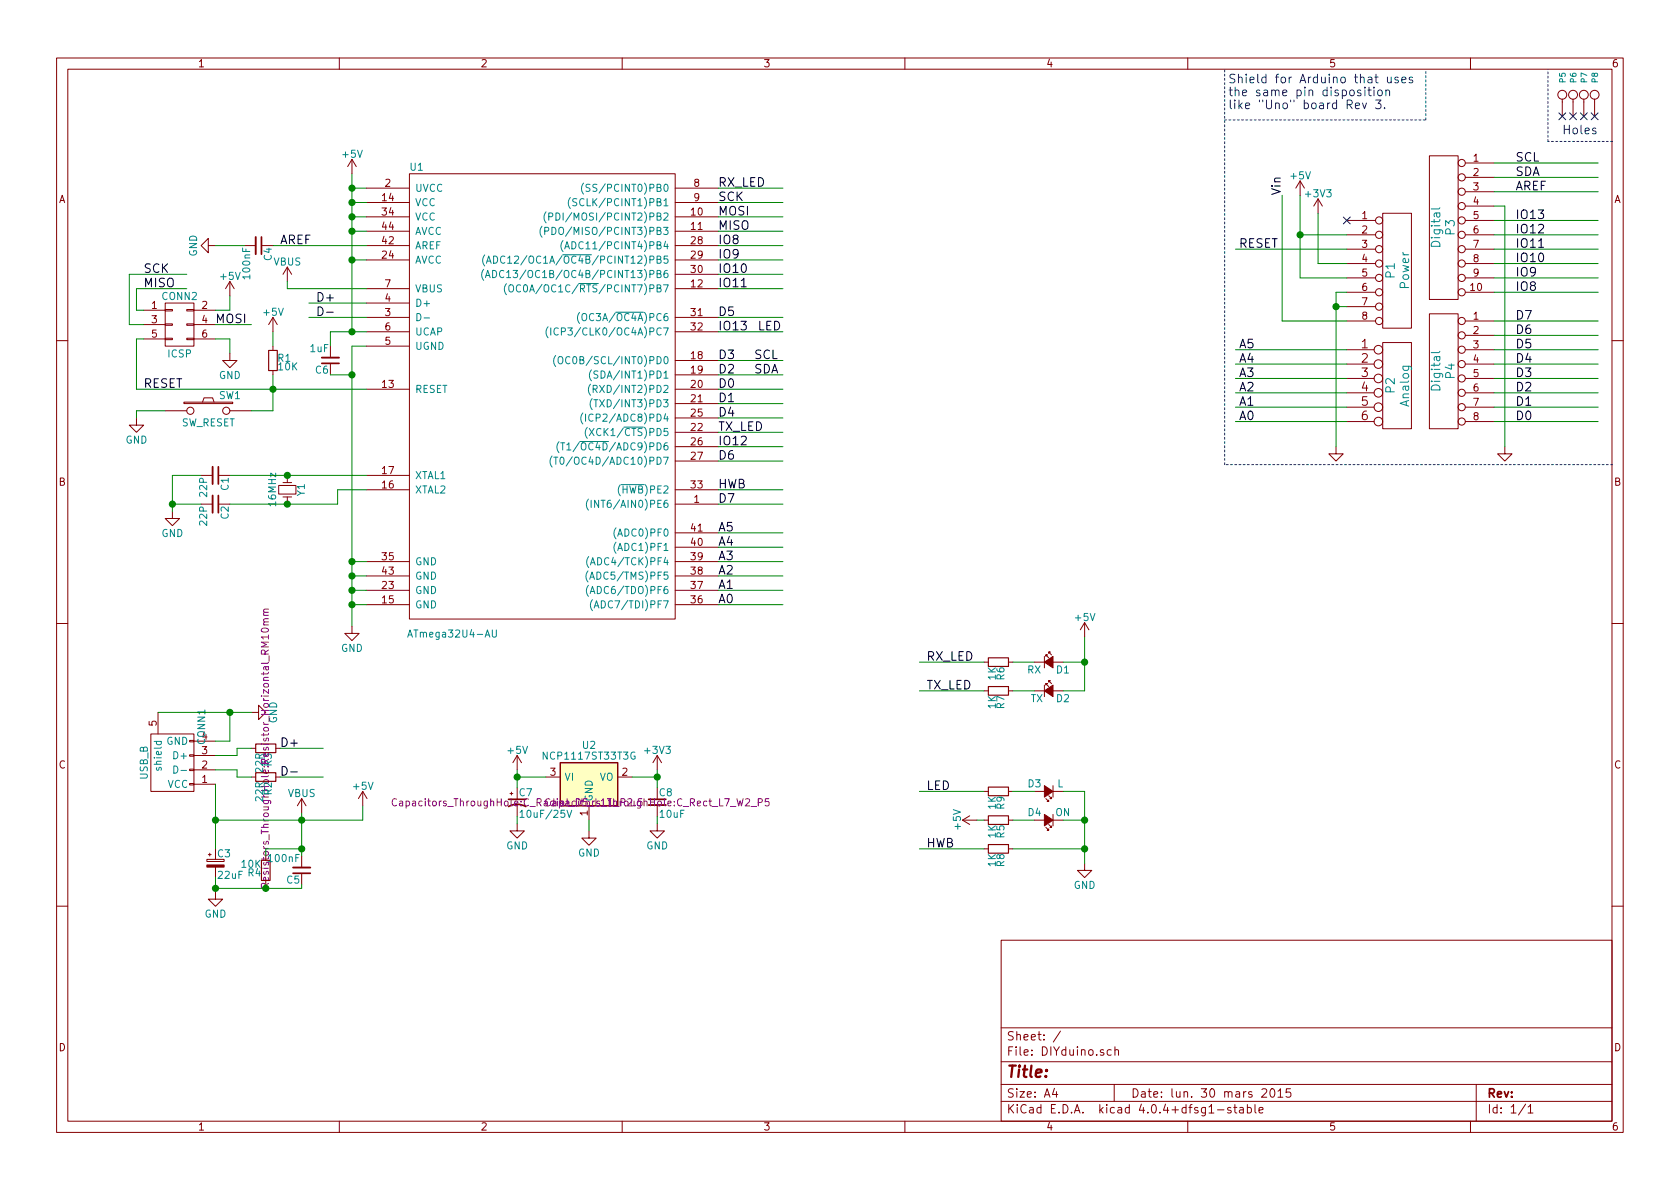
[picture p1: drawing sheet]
EESchema Schematic File Version 2
LIBS:DIYduino-rescue
LIBS:power
LIBS:device
LIBS:transistors
LIBS:conn
LIBS:linear
LIBS:regul
LIBS:74xx
LIBS:cmos4000
LIBS:adc-dac
LIBS:memory
LIBS:xilinx
LIBS:microcontrollers
LIBS:dsp
LIBS:microchip
LIBS:analog_switches
LIBS:motorola
LIBS:texas
LIBS:intel
LIBS:audio
LIBS:interface
LIBS:digital-audio
LIBS:philips
LIBS:display
LIBS:cypress
LIBS:siliconi
LIBS:opto
LIBS:atmel
LIBS:contrib
LIBS:valves
LIBS:DIYduino-cache
EELAYER 25 0
EELAYER END
$Descr A4 11693 8268
encoding utf-8
Sheet 1 1
Title ""
Date "lun. 30 mars 2015"
Rev ""
Comp ""
Comment1 ""
Comment2 ""
Comment3 ""
Comment4 ""
$EndDescr
$Comp
L CONN_8 P1
U 1 1
P 9725 1875
F 0 "P1" V 9675 1875 60  0000 C CNN
F 1 "Power" V 9775 1875 60  0000 C CNN
F 2 "Socket_Arduino_Uno:Socket_Strip_Arduino_1x08" H 9725 1875 60  0001 C CNN
F 3 "" H 9725 1875 60  0000 C CNN
	1    9725 1875
	1    0    0    -1  
$EndComp
$Comp
L CONN_6 P2
U 1 1
P 9725 2675
F 0 "P2" V 9675 2675 60  0000 C CNN
F 1 "Analog" V 9775 2675 60  0000 C CNN
F 2 "Socket_Arduino_Uno:Socket_Strip_Arduino_1x06" H 9725 2675 60  0001 C CNN
F 3 "" H 9725 2675 60  0000 C CNN
	1    9725 2675
	1    0    0    -1  
$EndComp
$Comp
L CONN_8 P4
U 1 1
P 10050 2575
F 0 "P4" V 10000 2575 60  0000 C CNN
F 1 "Digital" V 10100 2575 60  0000 C CNN
F 2 "Socket_Arduino_Uno:Socket_Strip_Arduino_1x08" H 10050 2575 60  0001 C CNN
F 3 "" H 10050 2575 60  0000 C CNN
	1    10050 2575
	-1   0    0    -1  
$EndComp
$Comp
L CONN_10 P3
U 1 1
P 10050 1575
F 0 "P3" V 10000 1575 60  0000 C CNN
F 1 "Digital" V 10100 1575 60  0000 C CNN
F 2 "Socket_Arduino_Uno:Socket_Strip_Arduino_1x10" H 10050 1575 60  0001 C CNN
F 3 "" H 10050 1575 60  0000 C CNN
	1    10050 1575
	-1   0    0    -1  
$EndComp
Text Label 8625 1725 0    60   ~ 0
RESET
Text Label 8925 1350 1    60   ~ 0
Vin
Text Label 8625 2425 0    60   ~ 0
A5
Text Label 8625 2525 0    60   ~ 0
A4
Text Label 8625 2625 0    60   ~ 0
A3
Text Label 8625 2725 0    60   ~ 0
A2
Text Label 8625 2825 0    60   ~ 0
A1
Text Label 8625 2925 0    60   ~ 0
A0
Text Label 10550 1325 0    60   ~ 0
AREF
$Comp
L GND #PWR01
U 1 1
P 10475 3100
F 0 "#PWR01" H 10475 3100 30  0001 C CNN
F 1 "GND" H 10475 3030 30  0001 C CNN
F 2 "" H 10475 3100 60  0000 C CNN
F 3 "" H 10475 3100 60  0000 C CNN
	1    10475 3100
	1    0    0    -1  
$EndComp
$Comp
L GND #PWR02
U 1 1
P 9300 3100
F 0 "#PWR02" H 9300 3100 30  0001 C CNN
F 1 "GND" H 9300 3030 30  0001 C CNN
F 2 "" H 9300 3100 60  0000 C CNN
F 3 "" H 9300 3100 60  0000 C CNN
	1    9300 3100
	1    0    0    -1  
$EndComp
NoConn ~ 9375 1525
$Comp
L CONN_1 P5
U 1 1
P 10875 650
F 0 "P5" H 10955 650 40  0000 L CNN
F 1 "CONN_1" H 10875 705 30  0001 C CNN
F 2 "Socket_Arduino_Uno:Arduino_1pin" H 10875 650 60  0001 C CNN
F 3 "" H 10875 650 60  0000 C CNN
	1    10875 650 
	0    -1   -1   0   
$EndComp
$Comp
L CONN_1 P6
U 1 1
P 10950 650
F 0 "P6" H 11030 650 40  0000 L CNN
F 1 "CONN_1" H 10950 705 30  0001 C CNN
F 2 "Socket_Arduino_Uno:Arduino_1pin" H 10950 650 60  0001 C CNN
F 3 "" H 10950 650 60  0000 C CNN
	1    10950 650 
	0    -1   -1   0   
$EndComp
$Comp
L CONN_1 P7
U 1 1
P 11025 650
F 0 "P7" H 11105 650 40  0000 L CNN
F 1 "CONN_1" H 11025 705 30  0001 C CNN
F 2 "Socket_Arduino_Uno:Arduino_1pin" H 11025 650 60  0001 C CNN
F 3 "" H 11025 650 60  0000 C CNN
	1    11025 650 
	0    -1   -1   0   
$EndComp
$Comp
L CONN_1 P8
U 1 1
P 11100 650
F 0 "P8" H 11180 650 40  0000 L CNN
F 1 "CONN_1" H 11100 705 30  0001 C CNN
F 2 "Socket_Arduino_Uno:Arduino_1pin" H 11100 650 60  0001 C CNN
F 3 "" H 11100 650 60  0000 C CNN
	1    11100 650 
	0    -1   -1   0   
$EndComp
Text Notes 10875 925  0    60   ~ 0
Holes
NoConn ~ 10875 800 
NoConn ~ 10950 800 
NoConn ~ 11025 800 
NoConn ~ 11100 800 
Text Notes 8550 750  0    60   ~ 0
Shield for Arduino that uses\nthe same pin disposition\nlike "Uno" board Rev 3.
$Comp
L ATmega32U4-AU-RESCUE-DIYduino U1
U 1 1
P 3800 2850
F 0 "U1" H 2900 4550 50  0000 C CNN
F 1 "ATmega32U4-AU" H 3150 1300 50  0000 C CNN
F 2 "Housings_QFP:TQFP-44_10x10mm_Pitch0.8mm" H 5000 3950 50  0001 C CNN
F 3 "" H 5000 3950 50  0000 C CNN
	1    3800 2850
	1    0    0    -1  
$EndComp
$Comp
L +5V #PWR03
U 1 1
P 2450 1200
F 0 "#PWR03" H 2450 1050 50  0001 C CNN
F 1 "+5V" H 2450 1340 50  0000 C CNN
F 2 "" H 2450 1200 50  0000 C CNN
F 3 "" H 2450 1200 50  0000 C CNN
	1    2450 1200
	1    0    0    -1  
$EndComp
Wire Wire Line
	8600 2425 9375 2425
Wire Wire Line
	8600 2525 9375 2525
Wire Wire Line
	8600 2625 9375 2625
Wire Wire Line
	8600 2725 9375 2725
Wire Wire Line
	8600 2825 9375 2825
Wire Wire Line
	8600 2925 9375 2925
Wire Wire Line
	10400 2025 11125 2025
Wire Wire Line
	10400 1925 11125 1925
Wire Wire Line
	10400 1825 11125 1825
Wire Wire Line
	10400 1725 11125 1725
Wire Wire Line
	10400 1625 11125 1625
Wire Wire Line
	10400 1525 11125 1525
Wire Wire Line
	10400 1325 11125 1325
Wire Wire Line
	10400 1225 11125 1225
Wire Wire Line
	10400 1125 11125 1125
Wire Wire Line
	9050 1925 9375 1925
Wire Wire Line
	9300 2025 9300 3100
Wire Wire Line
	8600 1725 9375 1725
Wire Wire Line
	10475 1425 10475 3100
Wire Wire Line
	10475 1425 10400 1425
Wire Wire Line
	10400 2425 11125 2425
Wire Wire Line
	10400 2325 11125 2325
Wire Wire Line
	10400 2225 11125 2225
Wire Wire Line
	10400 2725 11125 2725
Wire Wire Line
	10400 2625 11125 2625
Wire Wire Line
	10400 2525 11125 2525
Wire Wire Line
	10400 2925 11125 2925
Wire Wire Line
	10400 2825 11125 2825
Wire Wire Line
	9050 1625 9375 1625
Wire Wire Line
	9050 1350 9050 1925
Wire Wire Line
	8925 1350 8925 2225
Wire Wire Line
	8925 2225 9375 2225
Wire Wire Line
	9300 2025 9375 2025
Wire Wire Line
	9375 2125 9300 2125
Connection ~ 9300 2125
Wire Notes Line
	11225 975  10775 975 
Wire Notes Line
	10775 975  10775 475 
Wire Notes Line
	11225 3225 8525 3225
Wire Notes Line
	8525 3225 8525 475 
Wire Notes Line
	8525 825  9925 825 
Wire Notes Line
	9925 825  9925 475 
Wire Wire Line
	2450 1800 2550 1800
Wire Wire Line
	2550 1600 2450 1600
Connection ~ 2450 1600
Wire Wire Line
	2550 1500 2450 1500
Connection ~ 2450 1500
Wire Wire Line
	2550 1400 2450 1400
Connection ~ 2450 1400
Wire Wire Line
	2550 1300 2450 1300
Connection ~ 2450 1300
$Comp
L C_Small C4
U 1 1
P 1800 1700
F 0 "C4" H 1810 1770 50  0000 L CNN
F 1 "100nF" H 1810 1620 50  0000 L CNN
F 2 "Capacitors_ThroughHole:C_Rect_L7_W2_P5" H 1800 1700 50  0001 C CNN
F 3 "" H 1800 1700 50  0000 C CNN
	1    1800 1700
	0    1    1    0   
$EndComp
$Comp
L GND #PWR04
U 1 1
P 1500 1700
F 0 "#PWR04" H 1500 1450 50  0001 C CNN
F 1 "GND" H 1500 1550 50  0000 C CNN
F 2 "" H 1500 1700 50  0000 C CNN
F 3 "" H 1500 1700 50  0000 C CNN
	1    1500 1700
	0    1    1    0   
$EndComp
Wire Wire Line
	1900 1700 2550 1700
Wire Wire Line
	1700 1700 1500 1700
$Comp
L C_Small C6
U 1 1
P 2300 2500
F 0 "C6" H 2310 2570 50  0000 L CNN
F 1 "1uF" H 2310 2420 50  0000 L CNN
F 2 "Capacitors_ThroughHole:C_Rect_L7_W2_P5" H 2300 2500 50  0001 C CNN
F 3 "" H 2300 2500 50  0000 C CNN
	1    2300 2500
	-1   0    0    1   
$EndComp
Wire Wire Line
	2300 2400 2300 2300
Wire Wire Line
	2300 2300 2550 2300
Wire Wire Line
	2550 2400 2450 2400
Wire Wire Line
	2450 2400 2450 4350
Wire Wire Line
	2450 2600 2300 2600
Connection ~ 2450 2600
Wire Wire Line
	2550 3900 2450 3900
Connection ~ 2450 3900
Wire Wire Line
	2550 4000 2450 4000
Connection ~ 2450 4000
Wire Wire Line
	2550 4100 2450 4100
Connection ~ 2450 4100
Wire Wire Line
	2550 4200 2450 4200
Connection ~ 2450 4200
$Comp
L GND #PWR05
U 1 1
P 2450 4350
F 0 "#PWR05" H 2450 4100 50  0001 C CNN
F 1 "GND" H 2450 4200 50  0000 C CNN
F 2 "" H 2450 4350 50  0000 C CNN
F 3 "" H 2450 4350 50  0000 C CNN
	1    2450 4350
	1    0    0    -1  
$EndComp
Wire Wire Line
	2000 2000 2550 2000
Wire Wire Line
	2550 2100 2150 2100
Wire Wire Line
	2550 2200 2150 2200
Text Label 2200 2100 0    60   ~ 0
D+
Text Label 2200 2200 0    60   ~ 0
D-
$Comp
L CONN_02X03 CONN2
U 1 1
P 1250 2250
F 0 "CONN2" H 1250 2450 50  0000 C CNN
F 1 "ICSP" H 1250 2050 50  0000 C CNN
F 2 "Connectors:CONN_2.54mm_2x3" H 1250 1050 50  0001 C CNN
F 3 "" H 1250 1050 50  0000 C CNN
	1    1250 2250
	1    0    0    -1  
$EndComp
Wire Wire Line
	1000 2150 950  2150
Wire Wire Line
	950  2150 950  2000
Wire Wire Line
	950  2000 1300 2000
Wire Wire Line
	1000 2250 900  2250
Wire Wire Line
	900  2250 900  1900
Wire Wire Line
	900  1900 1300 1900
Text Label 1000 2000 0    60   ~ 0
MISO
Text Label 1000 1900 0    60   ~ 0
SCK
$Comp
L +5V #PWR06
U 1 1
P 1600 2050
F 0 "#PWR06" H 1600 1900 50  0001 C CNN
F 1 "+5V" H 1600 2190 50  0000 C CNN
F 2 "" H 1600 2050 50  0000 C CNN
F 3 "" H 1600 2050 50  0000 C CNN
	1    1600 2050
	1    0    0    -1  
$EndComp
$Comp
L GND #PWR07
U 1 1
P 1600 2450
F 0 "#PWR07" H 1600 2200 50  0001 C CNN
F 1 "GND" H 1600 2300 50  0000 C CNN
F 2 "" H 1600 2450 50  0000 C CNN
F 3 "" H 1600 2450 50  0000 C CNN
	1    1600 2450
	1    0    0    -1  
$EndComp
Wire Wire Line
	1500 2150 1600 2150
Wire Wire Line
	1600 2150 1600 2050
Wire Wire Line
	1600 2450 1600 2350
Wire Wire Line
	1600 2350 1500 2350
Wire Wire Line
	1500 2250 1750 2250
Text Label 1500 2250 0    60   ~ 0
MOSI
Wire Wire Line
	1000 2350 950  2350
Wire Wire Line
	950  2350 950  2700
Wire Wire Line
	950  2700 2550 2700
$Comp
L R_Small R1
U 1 1
P 1900 2500
F 0 "R1" H 1930 2520 50  0000 L CNN
F 1 "10K" H 1930 2460 50  0000 L CNN
F 2 "Resistors_ThroughHole:Resistor_Horizontal_RM10mm" H 1900 2500 50  0001 C CNN
F 3 "" H 1900 2500 50  0000 C CNN
	1    1900 2500
	1    0    0    -1  
$EndComp
$Comp
L GND #PWR08
U 1 1
P 950 2900
F 0 "#PWR08" H 950 2650 50  0001 C CNN
F 1 "GND" H 950 2750 50  0000 C CNN
F 2 "" H 950 2900 50  0000 C CNN
F 3 "" H 950 2900 50  0000 C CNN
	1    950  2900
	1    0    0    -1  
$EndComp
$Comp
L VBUS #PWR09
U 1 1
P 2000 1950
F 0 "#PWR09" H 2000 1800 50  0001 C CNN
F 1 "VBUS" H 2000 2090 50  0000 C CNN
F 2 "" H 2000 1950 50  0000 C CNN
F 3 "" H 2000 1950 50  0000 C CNN
	1    2000 1950
	1    0    0    -1  
$EndComp
Wire Wire Line
	2000 2000 2000 1950
$Comp
L SW_PUSH SW1
U 1 1
P 1450 2850
F 0 "SW1" H 1600 2960 50  0000 C CNN
F 1 "SW_RESET" H 1450 2770 50  0000 C CNN
F 2 "Buttons_Switches_ThroughHole:SW_PUSH_6mm" H 1450 2850 50  0001 C CNN
F 3 "" H 1450 2850 50  0000 C CNN
	1    1450 2850
	1    0    0    -1  
$EndComp
Wire Wire Line
	1900 2850 1750 2850
Wire Wire Line
	1150 2850 950  2850
Wire Wire Line
	950  2850 950  2900
$Comp
L +5V #PWR010
U 1 1
P 1900 2300
F 0 "#PWR010" H 1900 2150 50  0001 C CNN
F 1 "+5V" H 1900 2440 50  0000 C CNN
F 2 "" H 1900 2300 50  0000 C CNN
F 3 "" H 1900 2300 50  0000 C CNN
	1    1900 2300
	1    0    0    -1  
$EndComp
Wire Wire Line
	1900 2300 1900 2400
Wire Wire Line
	1900 2600 1900 2850
Connection ~ 1900 2700
$Comp
L Crystal_Small Y1
U 1 1
P 2000 3400
F 0 "Y1" H 2000 3500 50  0000 C CNN
F 1 "16MHz" H 2000 3300 50  0000 C CNN
F 2 "Crystals:Crystal_HC49-U_Vertical" H 2000 3400 50  0001 C CNN
F 3 "" H 2000 3400 50  0000 C CNN
	1    2000 3400
	0    1    1    0   
$EndComp
$Comp
L C_Small C1
U 1 1
P 1500 3300
F 0 "C1" H 1510 3370 50  0000 L CNN
F 1 "22P" H 1510 3220 50  0000 L CNN
F 2 "Capacitors_ThroughHole:C_Rect_L7_W2_P5" H 1500 3300 50  0001 C CNN
F 3 "" H 1500 3300 50  0000 C CNN
	1    1500 3300
	0    1    1    0   
$EndComp
$Comp
L C_Small C2
U 1 1
P 1500 3500
F 0 "C2" H 1510 3570 50  0000 L CNN
F 1 "22P" H 1510 3420 50  0000 L CNN
F 2 "Capacitors_ThroughHole:C_Rect_L7_W2_P5" H 1500 3500 50  0001 C CNN
F 3 "" H 1500 3500 50  0000 C CNN
	1    1500 3500
	0    1    1    0   
$EndComp
$Comp
L GND #PWR011
U 1 1
P 1200 3550
F 0 "#PWR011" H 1200 3300 50  0001 C CNN
F 1 "GND" H 1200 3400 50  0000 C CNN
F 2 "" H 1200 3550 50  0000 C CNN
F 3 "" H 1200 3550 50  0000 C CNN
	1    1200 3550
	1    0    0    -1  
$EndComp
Wire Wire Line
	1600 3300 2550 3300
Connection ~ 2000 3300
Wire Wire Line
	1400 3300 1200 3300
Wire Wire Line
	1200 3300 1200 3550
Wire Wire Line
	1400 3500 1200 3500
Connection ~ 1200 3500
Wire Wire Line
	1600 3500 2350 3500
Wire Wire Line
	2350 3500 2350 3400
Wire Wire Line
	2350 3400 2550 3400
Connection ~ 2000 3500
Wire Wire Line
	5000 1400 5450 1400
Wire Wire Line
	5000 1500 5450 1500
Wire Wire Line
	5000 1600 5450 1600
Text Label 5000 1400 0    60   ~ 0
SCK
Text Label 5000 1500 0    60   ~ 0
MOSI
Text Label 5000 1600 0    60   ~ 0
MISO
Text Label 5000 1300 0    60   ~ 0
RX_LED
Text Label 5000 3000 0    60   ~ 0
TX_LED
$Comp
L R_Small R6
U 1 1
P 6950 4600
F 0 "R6" H 6980 4620 50  0000 L CNN
F 1 "1K" H 6980 4560 50  0000 L CNN
F 2 "Resistors_ThroughHole:Resistor_Horizontal_RM10mm" H 6950 4600 50  0001 C CNN
F 3 "" H 6950 4600 50  0000 C CNN
	1    6950 4600
	0    1    1    0   
$EndComp
$Comp
L R_Small R7
U 1 1
P 6950 4800
F 0 "R7" H 6980 4820 50  0000 L CNN
F 1 "1K" H 6980 4760 50  0000 L CNN
F 2 "Resistors_ThroughHole:Resistor_Horizontal_RM10mm" H 6950 4800 50  0001 C CNN
F 3 "" H 6950 4800 50  0000 C CNN
	1    6950 4800
	0    1    1    0   
$EndComp
$Comp
L R_Small R9
U 1 1
P 6950 5500
F 0 "R9" H 6980 5520 50  0000 L CNN
F 1 "1K" H 6980 5460 50  0000 L CNN
F 2 "Resistors_ThroughHole:Resistor_Horizontal_RM10mm" H 6950 5500 50  0001 C CNN
F 3 "" H 6950 5500 50  0000 C CNN
	1    6950 5500
	0    1    1    0   
$EndComp
$Comp
L R_Small R5
U 1 1
P 6950 5700
F 0 "R5" H 6980 5720 50  0000 L CNN
F 1 "1K" H 6980 5660 50  0000 L CNN
F 2 "Resistors_ThroughHole:Resistor_Horizontal_RM10mm" H 6950 5700 50  0001 C CNN
F 3 "" H 6950 5700 50  0000 C CNN
	1    6950 5700
	0    1    1    0   
$EndComp
$Comp
L R_Small R8
U 1 1
P 6950 5900
F 0 "R8" H 6980 5920 50  0000 L CNN
F 1 "1K" H 6980 5860 50  0000 L CNN
F 2 "Resistors_ThroughHole:Resistor_Horizontal_RM10mm" H 6950 5900 50  0001 C CNN
F 3 "" H 6950 5900 50  0000 C CNN
	1    6950 5900
	0    1    1    0   
$EndComp
$Comp
L Led_Small D1
U 1 1
P 7300 4600
F 0 "D1" H 7350 4550 50  0000 L CNN
F 1 "RX" H 7150 4550 50  0000 L CNN
F 2 "LEDs:LED-5MM" V 7300 4600 50  0001 C CNN
F 3 "" V 7300 4600 50  0000 C CNN
	1    7300 4600
	1    0    0    -1  
$EndComp
$Comp
L Led_Small D2
U 1 1
P 7300 4800
F 0 "D2" H 7350 4750 50  0000 L CNN
F 1 "TX" H 7175 4750 50  0000 L CNN
F 2 "LEDs:LED-5MM" V 7300 4800 50  0001 C CNN
F 3 "" V 7300 4800 50  0000 C CNN
	1    7300 4800
	1    0    0    -1  
$EndComp
$Comp
L Led_Small D3
U 1 1
P 7300 5500
F 0 "D3" H 7350 5450 50  0000 L CNN
F 1 "L" H 7200 5450 50  0000 L CNN
F 2 "LEDs:LED-5MM" V 7300 5500 50  0001 C CNN
F 3 "" V 7300 5500 50  0000 C CNN
	1    7300 5500
	-1   0    0    1   
$EndComp
$Comp
L Led_Small D4
U 1 1
P 7300 5700
F 0 "D4" H 7350 5650 50  0000 L CNN
F 1 "ON" H 7150 5650 50  0000 L CNN
F 2 "LEDs:LED-5MM" V 7300 5700 50  0001 C CNN
F 3 "" V 7300 5700 50  0000 C CNN
	1    7300 5700
	-1   0    0    1   
$EndComp
$Comp
L +5V #PWR012
U 1 1
P 6800 5700
F 0 "#PWR012" H 6800 5550 50  0001 C CNN
F 1 "+5V" H 6800 5840 50  0000 C CNN
F 2 "" H 6800 5700 50  0000 C CNN
F 3 "" H 6800 5700 50  0000 C CNN
	1    6800 5700
	0    -1   -1   0   
$EndComp
Wire Wire Line
	6800 5700 6850 5700
Wire Wire Line
	7050 4600 7200 4600
Wire Wire Line
	7050 4800 7200 4800
Wire Wire Line
	7050 5500 7200 5500
Wire Wire Line
	7050 5700 7200 5700
Wire Wire Line
	7400 4600 7550 4600
$Comp
L GND #PWR013
U 1 1
P 7550 6000
F 0 "#PWR013" H 7550 5750 50  0001 C CNN
F 1 "GND" H 7550 5850 50  0000 C CNN
F 2 "" H 7550 6000 50  0000 C CNN
F 3 "" H 7550 6000 50  0000 C CNN
	1    7550 6000
	1    0    0    -1  
$EndComp
Wire Wire Line
	7550 5900 7050 5900
Connection ~ 7550 5900
Wire Wire Line
	7400 5700 7550 5700
Connection ~ 7550 5700
Wire Wire Line
	7400 5500 7550 5500
Wire Wire Line
	7550 4800 7400 4800
$Comp
L USB_B-RESCUE-DIYduino CONN1
U 1 1
P 1200 5250
F 0 "CONN1" H 1400 5050 50  0000 C CNN
F 1 "USB_B" H 1150 5450 50  0000 C CNN
F 2 "SmartEye:USB_Micro-B" V 1150 5150 50  0001 C CNN
F 3 "" V 1150 5150 50  0000 C CNN
	1    1200 5250
	0    -1   -1   0   
$EndComp
$Comp
L GND #PWR014
U 1 1
P 1750 4950
F 0 "#PWR014" H 1750 4700 50  0001 C CNN
F 1 "GND" H 1750 4800 50  0000 C CNN
F 2 "" H 1750 4950 50  0000 C CNN
F 3 "" H 1750 4950 50  0000 C CNN
	1    1750 4950
	0    -1   -1   0   
$EndComp
Wire Wire Line
	1100 4950 1750 4950
Wire Wire Line
	1500 5150 1600 5150
Wire Wire Line
	1600 5150 1600 4950
Connection ~ 1600 4950
$Comp
L R_Small R3
U 1 1
P 1850 5200
F 0 "R3" H 1880 5220 50  0000 L CNN
F 1 "22R" H 1880 5160 50  0000 L CNN
F 2 "Resistors_ThroughHole:Resistor_Horizontal_RM10mm" H 1850 5200 50  0000 C CNN
F 3 "" H 1850 5200 50  0000 C CNN
	1    1850 5200
	0    1    1    0   
$EndComp
$Comp
L R_Small R2
U 1 1
P 1850 5400
F 0 "R2" H 1880 5420 50  0000 L CNN
F 1 "22R" H 1880 5360 50  0000 L CNN
F 2 "Resistors_ThroughHole:Resistor_Horizontal_RM10mm" H 1850 5400 50  0001 C CNN
F 3 "" H 1850 5400 50  0000 C CNN
	1    1850 5400
	0    1    1    0   
$EndComp
Wire Wire Line
	1500 5250 1650 5250
Wire Wire Line
	1650 5250 1650 5200
Wire Wire Line
	1650 5200 1750 5200
Wire Wire Line
	1500 5350 1650 5350
Wire Wire Line
	1650 5350 1650 5400
Wire Wire Line
	1650 5400 1750 5400
Wire Wire Line
	1950 5400 2250 5400
Wire Wire Line
	1950 5200 2250 5200
Text Label 1950 5200 0    60   ~ 0
D+
Text Label 1950 5400 0    60   ~ 0
D-
$Comp
L VBUS #PWR015
U 1 1
P 2100 5650
F 0 "#PWR015" H 2100 5500 50  0001 C CNN
F 1 "VBUS" H 2100 5790 50  0000 C CNN
F 2 "" H 2100 5650 50  0000 C CNN
F 3 "" H 2100 5650 50  0000 C CNN
	1    2100 5650
	1    0    0    -1  
$EndComp
Wire Wire Line
	1500 5450 1500 5900
Wire Wire Line
	2100 5650 2100 5950
$Comp
L CP_Small C3
U 1 1
P 1500 6000
F 0 "C3" H 1510 6070 50  0000 L CNN
F 1 "22uF" H 1510 5920 50  0000 L CNN
F 2 "Capacitors_ThroughHole:C_Radial_D5_L11_P2.5" H 1500 6000 50  0001 C CNN
F 3 "" H 1500 6000 50  0000 C CNN
	1    1500 6000
	1    0    0    -1  
$EndComp
$Comp
L R_Small R4
U 1 1
P 1850 6050
F 0 "R4" H 1880 6070 50  0000 L CNN
F 1 "10K" H 1880 6010 50  0000 L CNN
F 2 "Resistors_ThroughHole:Resistor_Horizontal_RM10mm" H 1850 6050 50  0001 C CNN
F 3 "" H 1850 6050 50  0000 C CNN
	1    1850 6050
	-1   0    0    1   
$EndComp
$Comp
L C_Small C5
U 1 1
P 2100 6050
F 0 "C5" H 2110 6120 50  0000 L CNN
F 1 "100nF" H 2110 5970 50  0000 L CNN
F 2 "Capacitors_ThroughHole:C_Rect_L7_W2_P5" H 2100 6050 50  0001 C CNN
F 3 "" H 2100 6050 50  0000 C CNN
	1    2100 6050
	-1   0    0    1   
$EndComp
$Comp
L GND #PWR016
U 1 1
P 1500 6200
F 0 "#PWR016" H 1500 5950 50  0001 C CNN
F 1 "GND" H 1500 6050 50  0000 C CNN
F 2 "" H 1500 6200 50  0000 C CNN
F 3 "" H 1500 6200 50  0000 C CNN
	1    1500 6200
	1    0    0    -1  
$EndComp
Wire Wire Line
	1500 6100 1500 6200
Wire Wire Line
	1850 6175 1850 6150
Connection ~ 1500 6175
Connection ~ 1850 6175
Wire Wire Line
	1500 6175 2100 6175
Wire Wire Line
	2100 6175 2100 6150
Wire Wire Line
	1850 5950 1850 5900
Wire Wire Line
	1850 5900 2100 5900
Connection ~ 2100 5900
$Comp
L +5V #PWR017
U 1 1
P 2525 5600
F 0 "#PWR017" H 2525 5450 50  0001 C CNN
F 1 "+5V" H 2525 5740 50  0000 C CNN
F 2 "" H 2525 5600 50  0000 C CNN
F 3 "" H 2525 5600 50  0000 C CNN
	1    2525 5600
	1    0    0    -1  
$EndComp
Wire Wire Line
	6400 4600 6850 4600
Wire Wire Line
	6400 4800 6850 4800
Wire Wire Line
	6400 5500 6850 5500
Wire Wire Line
	6400 5900 6850 5900
Wire Wire Line
	5000 1300 5450 1300
Text Label 6450 4600 0    60   ~ 0
RX_LED
Text Label 6450 4800 0    60   ~ 0
TX_LED
Text Label 6450 5500 0    60   ~ 0
LED
Wire Wire Line
	5000 3000 5450 3000
Wire Wire Line
	5000 3400 5450 3400
Text Label 5000 3400 0    60   ~ 0
HWB
Text Label 6450 5900 0    60   ~ 0
HWB
Connection ~ 2100 5700
Connection ~ 1500 5700
Wire Wire Line
	5000 4200 5450 4200
Wire Wire Line
	5000 4100 5450 4100
Wire Wire Line
	5000 4000 5450 4000
Wire Wire Line
	5000 3900 5450 3900
Wire Wire Line
	5000 3800 5450 3800
Wire Wire Line
	5000 3700 5450 3700
Text Label 5000 4200 0    60   ~ 0
A0
Text Label 5000 4100 0    60   ~ 0
A1
Text Label 5000 4000 0    60   ~ 0
A2
Text Label 5000 3900 0    60   ~ 0
A3
Text Label 5000 3800 0    60   ~ 0
A4
Text Label 5000 3700 0    60   ~ 0
A5
Wire Wire Line
	5000 2700 5450 2700
Wire Wire Line
	5000 2800 5450 2800
Wire Wire Line
	5000 2600 5450 2600
Wire Wire Line
	5000 2500 5450 2500
Text Label 5000 2700 0    60   ~ 0
D0
Text Label 5000 2800 0    60   ~ 0
D1
Text Label 5000 2600 0    60   ~ 0
D2
Text Label 5000 2500 0    60   ~ 0
D3
Wire Wire Line
	5000 2900 5450 2900
Text Label 5000 2900 0    60   ~ 0
D4
Wire Wire Line
	5000 3100 5450 3100
Text Label 5000 3100 0    60   ~ 0
IO12
Wire Wire Line
	5000 3200 5450 3200
Wire Wire Line
	5000 3500 5450 3500
Text Label 5000 3200 0    60   ~ 0
D6
Text Label 5000 3500 0    60   ~ 0
D7
Wire Wire Line
	5000 2200 5450 2200
Text Label 5000 2200 0    60   ~ 0
D5
Wire Wire Line
	5000 1700 5450 1700
Wire Wire Line
	5000 1800 5450 1800
Wire Wire Line
	5000 1900 5450 1900
Wire Wire Line
	5000 2000 5450 2000
Text Label 5000 1700 0    60   ~ 0
IO8
Text Label 5000 1800 0    60   ~ 0
IO9
Text Label 5000 1900 0    60   ~ 0
IO10
Text Label 5000 2000 0    60   ~ 0
IO11
Wire Wire Line
	5000 2300 5450 2300
Text Label 5000 2300 0    60   ~ 0
IO13
Text Label 10550 2925 0    60   ~ 0
D0
Text Label 10550 2825 0    60   ~ 0
D1
Text Label 10550 2725 0    60   ~ 0
D2
Text Label 10550 2625 0    60   ~ 0
D3
Text Label 10550 2525 0    60   ~ 0
D4
Text Label 10550 2425 0    60   ~ 0
D5
Text Label 10550 2325 0    60   ~ 0
D6
Text Label 10550 2225 0    60   ~ 0
D7
Text Label 10550 2025 0    60   ~ 0
IO8
Text Label 10550 1925 0    60   ~ 0
IO9
Text Label 10550 1825 0    60   ~ 0
IO10
Text Label 10550 1725 0    60   ~ 0
IO11
Text Label 10550 1625 0    60   ~ 0
IO12
Text Label 10550 1525 0    60   ~ 0
IO13
Text Label 5250 2600 0    60   ~ 0
SDA
Text Label 5250 2500 0    60   ~ 0
SCL
Text Label 10550 1225 0    60   ~ 0
SDA
Text Label 10550 1125 0    60   ~ 0
SCL
Text Label 1000 2700 0    60   ~ 0
RESET
$Comp
L +5V #PWR018
U 1 1
P 9050 1350
F 0 "#PWR018" H 9050 1200 50  0001 C CNN
F 1 "+5V" H 9050 1490 50  0000 C CNN
F 2 "" H 9050 1350 50  0000 C CNN
F 3 "" H 9050 1350 50  0000 C CNN
	1    9050 1350
	1    0    0    -1  
$EndComp
Text Label 1950 1700 0    60   ~ 0
AREF
Connection ~ 9050 1625
Text Label 5275 2300 0    60   ~ 0
LED
$Comp
L NCP1117ST33T3G U2
U 1 1
P 4100 5400
F 0 "U2" H 4100 5625 50  0000 C CNN
F 1 "NCP1117ST33T3G" H 4100 5550 50  0000 C CNN
F 2 "TO_SOT_Packages_SMD:SOT-223" H 4150 5150 50  0001 L CNN
F 3 "" H 4100 5400 50  0000 C CNN
	1    4100 5400
	1    0    0    -1  
$EndComp
$Comp
L C_Small C8
U 1 1
P 4575 5575
F 0 "C8" H 4585 5645 50  0000 L CNN
F 1 "10uF" H 4585 5495 50  0000 L CNN
F 2 "Capacitors_ThroughHole:C_Rect_L7_W2_P5" H 4575 5575 50  0000 C CNN
F 3 "" H 4575 5575 50  0000 C CNN
	1    4575 5575
	1    0    0    -1  
$EndComp
$Comp
L CP1_Small C7
U 1 1
P 3600 5575
F 0 "C7" H 3610 5645 50  0000 L CNN
F 1 "10uF/25V" H 3610 5495 50  0000 L CNN
F 2 "Capacitors_ThroughHole:C_Radial_D5_L11_P2.5" H 3600 5575 50  0000 C CNN
F 3 "" H 3600 5575 50  0000 C CNN
	1    3600 5575
	1    0    0    -1  
$EndComp
Wire Wire Line
	1500 5700 2525 5700
Wire Wire Line
	2525 5700 2525 5600
$Comp
L +5V #PWR019
U 1 1
P 3600 5350
F 0 "#PWR019" H 3600 5200 50  0001 C CNN
F 1 "+5V" H 3600 5490 50  0000 C CNN
F 2 "" H 3600 5350 50  0000 C CNN
F 3 "" H 3600 5350 50  0000 C CNN
	1    3600 5350
	1    0    0    -1  
$EndComp
$Comp
L +3V3 #PWR020
U 1 1
P 4575 5350
F 0 "#PWR020" H 4575 5200 50  0001 C CNN
F 1 "+3V3" H 4575 5490 50  0000 C CNN
F 2 "" H 4575 5350 50  0000 C CNN
F 3 "" H 4575 5350 50  0000 C CNN
	1    4575 5350
	1    0    0    -1  
$EndComp
Wire Wire Line
	4400 5400 4575 5400
Wire Wire Line
	4575 5350 4575 5475
Connection ~ 4575 5400
Wire Wire Line
	3600 5350 3600 5475
Wire Wire Line
	3600 5400 3800 5400
Connection ~ 3600 5400
$Comp
L GND #PWR021
U 1 1
P 3600 5725
F 0 "#PWR021" H 3600 5475 50  0001 C CNN
F 1 "GND" H 3600 5575 50  0000 C CNN
F 2 "" H 3600 5725 50  0000 C CNN
F 3 "" H 3600 5725 50  0000 C CNN
	1    3600 5725
	1    0    0    -1  
$EndComp
$Comp
L GND #PWR022
U 1 1
P 4100 5775
F 0 "#PWR022" H 4100 5525 50  0001 C CNN
F 1 "GND" H 4100 5625 50  0000 C CNN
F 2 "" H 4100 5775 50  0000 C CNN
F 3 "" H 4100 5775 50  0000 C CNN
	1    4100 5775
	1    0    0    -1  
$EndComp
$Comp
L GND #PWR023
U 1 1
P 4575 5725
F 0 "#PWR023" H 4575 5475 50  0001 C CNN
F 1 "GND" H 4575 5575 50  0000 C CNN
F 2 "" H 4575 5725 50  0000 C CNN
F 3 "" H 4575 5725 50  0000 C CNN
	1    4575 5725
	1    0    0    -1  
$EndComp
Wire Wire Line
	4575 5725 4575 5675
Wire Wire Line
	4100 5775 4100 5700
Wire Wire Line
	3600 5725 3600 5675
Wire Wire Line
	7550 5500 7550 6000
Wire Wire Line
	7550 4425 7550 4800
Connection ~ 7550 4600
$Comp
L +5V #PWR024
U 1 1
P 7550 4425
F 0 "#PWR024" H 7550 4275 50  0001 C CNN
F 1 "+5V" H 7550 4565 50  0000 C CNN
F 2 "" H 7550 4425 50  0000 C CNN
F 3 "" H 7550 4425 50  0000 C CNN
	1    7550 4425
	1    0    0    -1  
$EndComp
Wire Wire Line
	9375 1825 9175 1825
Wire Wire Line
	9175 1825 9175 1475
$Comp
L +3V3 #PWR025
U 1 1
P 9175 1475
F 0 "#PWR025" H 9175 1325 50  0001 C CNN
F 1 "+3V3" H 9175 1615 50  0000 C CNN
F 2 "" H 9175 1475 50  0000 C CNN
F 3 "" H 9175 1475 50  0000 C CNN
	1    9175 1475
	1    0    0    -1  
$EndComp
Wire Wire Line
	2450 1800 2450 1200
$EndSCHEMATC
